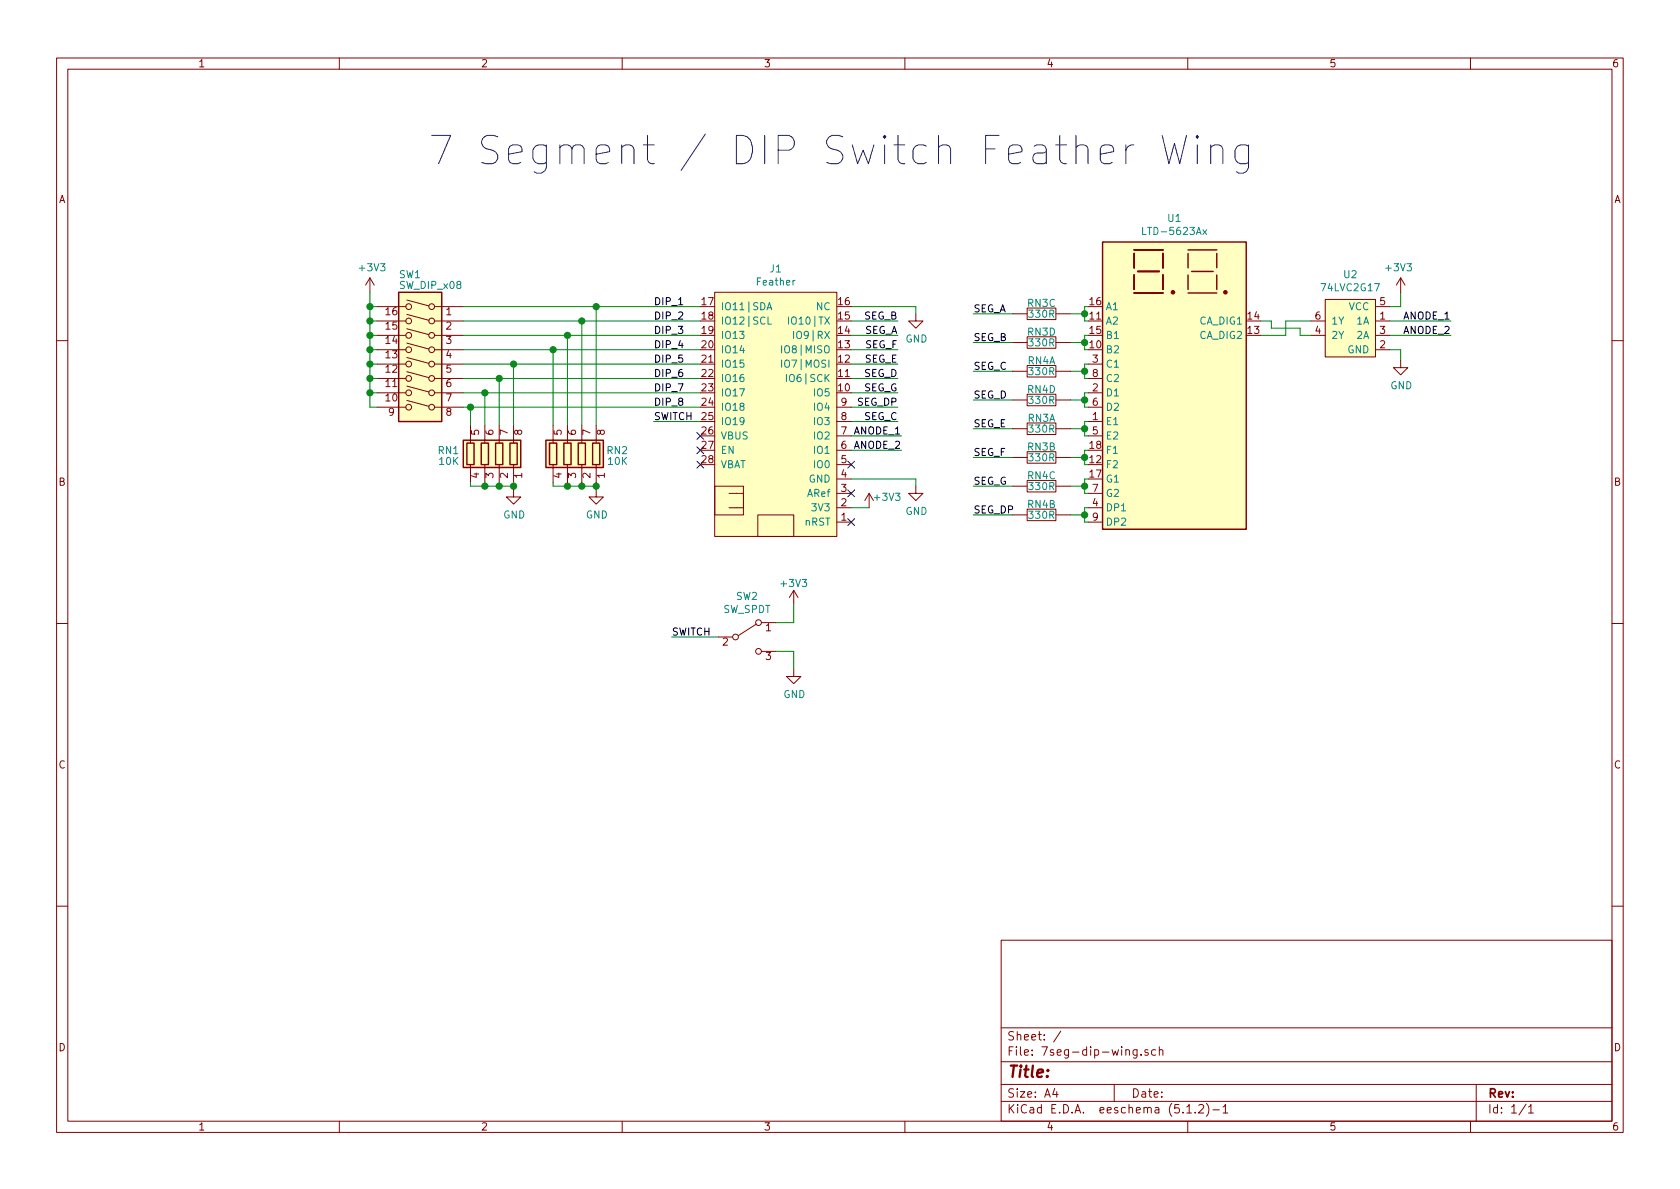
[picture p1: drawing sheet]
EESchema Schematic File Version 4
LIBS:7seg-dip-wing-cache
EELAYER 29 0
EELAYER END
$Descr A4 11693 8268
encoding utf-8
Sheet 1 1
Title ""
Date ""
Rev ""
Comp ""
Comment1 ""
Comment2 ""
Comment3 ""
Comment4 ""
$EndDescr
$Comp
L Switch:SW_DIP_x08 SW1
U 1 1
P 2925 2525
F 0 "SW1" H 3075 3150 50  0000 R CNN
F 1 "SW_DIP_x08" H 3075 3075 50  0000 R CNN
F 2 "Button_Switch_THT:SW_DIP_SPSTx08_Slide_9.78x22.5mm_W7.62mm_P2.54mm" H 2925 2525 50  0001 C CNN
F 3 "~" H 2925 2525 50  0001 C CNN
	1    2925 2525
	-1   0    0    -1  
$EndComp
Wire Wire Line
	2575 2225 2575 2325
Connection ~ 2575 2225
Wire Wire Line
	2625 2225 2575 2225
Wire Wire Line
	2575 2325 2575 2425
Connection ~ 2575 2325
Wire Wire Line
	2625 2325 2575 2325
Wire Wire Line
	2575 2425 2575 2525
Connection ~ 2575 2425
Wire Wire Line
	2625 2425 2575 2425
Wire Wire Line
	2575 2525 2575 2625
Connection ~ 2575 2525
Wire Wire Line
	2625 2525 2575 2525
Wire Wire Line
	2575 2625 2575 2725
Connection ~ 2575 2625
Wire Wire Line
	2625 2625 2575 2625
Wire Wire Line
	2575 2725 2575 2825
Connection ~ 2575 2725
Wire Wire Line
	2625 2725 2575 2725
Connection ~ 2575 2125
Wire Wire Line
	2575 2825 2625 2825
Wire Wire Line
	2575 2125 2575 2225
$Comp
L power:+3V3 #PWR01
U 1 1
P 2575 2025
F 0 "#PWR01" H 2575 1875 50  0001 C CNN
F 1 "+3V3" H 2590 2198 50  0000 C CNN
F 2 "" H 2575 2025 50  0001 C CNN
F 3 "" H 2575 2025 50  0001 C CNN
	1    2575 2025
	1    0    0    -1  
$EndComp
Wire Wire Line
	2575 2125 2575 2025
Wire Wire Line
	2625 2125 2575 2125
Text Label 4550 2125 0    50   ~ 0
DIP_1
Text Label 4550 2225 0    50   ~ 0
DIP_2
Wire Wire Line
	3225 2325 3950 2325
Text Label 4550 2325 0    50   ~ 0
DIP_3
Text Label 4550 2425 0    50   ~ 0
DIP_4
Wire Wire Line
	3225 2525 3575 2525
Text Label 4550 2525 0    50   ~ 0
DIP_5
Wire Wire Line
	3225 2625 3475 2625
Text Label 4550 2625 0    50   ~ 0
DIP_6
Wire Wire Line
	3225 2725 3375 2725
Text Label 4550 2725 0    50   ~ 0
DIP_7
Wire Wire Line
	3225 2825 3275 2825
Text Label 4550 2825 0    50   ~ 0
DIP_8
$Comp
L Device:R_Pack04 RN1
U 1 1
P 3375 3150
F 0 "RN1" H 3550 3175 50  0000 L CNN
F 1 "10K" H 3550 3100 50  0000 L CNN
F 2 "Resistor_SMD:R_Array_Convex_4x0402" V 3650 3150 50  0001 C CNN
F 3 "~" H 3375 3150 50  0001 C CNN
	1    3375 3150
	-1   0    0    -1  
$EndComp
Wire Wire Line
	3275 3350 3275 3375
Wire Wire Line
	3275 3375 3375 3375
Wire Wire Line
	3575 3375 3575 3350
Wire Wire Line
	3475 3375 3475 3350
Connection ~ 3475 3375
Wire Wire Line
	3475 3375 3575 3375
Wire Wire Line
	3375 3375 3375 3350
Connection ~ 3375 3375
Wire Wire Line
	3375 3375 3475 3375
Wire Wire Line
	3575 3375 3575 3400
Connection ~ 3575 3375
$Comp
L power:GND #PWR02
U 1 1
P 3575 3400
F 0 "#PWR02" H 3575 3150 50  0001 C CNN
F 1 "GND" H 3580 3227 50  0000 C CNN
F 2 "" H 3575 3400 50  0001 C CNN
F 3 "" H 3575 3400 50  0001 C CNN
	1    3575 3400
	1    0    0    -1  
$EndComp
Wire Wire Line
	3275 2950 3275 2825
Connection ~ 3275 2825
Wire Wire Line
	3275 2825 4875 2825
Connection ~ 3375 2725
Wire Wire Line
	3375 2725 4875 2725
Wire Wire Line
	3375 2725 3375 2950
Wire Wire Line
	3475 2950 3475 2625
Connection ~ 3475 2625
Wire Wire Line
	3475 2625 4875 2625
Wire Wire Line
	3575 2950 3575 2525
Connection ~ 3575 2525
Connection ~ 3950 2325
Wire Wire Line
	4150 2125 4875 2125
Connection ~ 4150 2125
Wire Wire Line
	4050 2225 4875 2225
Connection ~ 4050 2225
Wire Wire Line
	3225 2125 4150 2125
Wire Wire Line
	3225 2225 4050 2225
Wire Wire Line
	4150 2950 4150 2125
$Comp
L power:GND #PWR03
U 1 1
P 4150 3400
F 0 "#PWR03" H 4150 3150 50  0001 C CNN
F 1 "GND" H 4155 3227 50  0000 C CNN
F 2 "" H 4150 3400 50  0001 C CNN
F 3 "" H 4150 3400 50  0001 C CNN
	1    4150 3400
	1    0    0    -1  
$EndComp
Connection ~ 4150 3375
Wire Wire Line
	4150 3375 4150 3400
Wire Wire Line
	3950 3375 4050 3375
Connection ~ 3950 3375
Wire Wire Line
	3950 3375 3950 3350
Wire Wire Line
	4050 3375 4150 3375
Connection ~ 4050 3375
Wire Wire Line
	4050 3375 4050 3350
Wire Wire Line
	4150 3375 4150 3350
Wire Wire Line
	3850 3375 3950 3375
Wire Wire Line
	3850 3350 3850 3375
$Comp
L Device:R_Pack04 RN2
U 1 1
P 3950 3150
F 0 "RN2" H 3525 3175 50  0000 L CNN
F 1 "10K" H 3525 3100 50  0000 L CNN
F 2 "Resistor_SMD:R_Array_Convex_4x0402" V 4225 3150 50  0001 C CNN
F 3 "~" H 3950 3150 50  0001 C CNN
	1    3950 3150
	-1   0    0    -1  
$EndComp
Wire Wire Line
	7575 2125 7550 2125
Wire Wire Line
	7550 2125 7550 2175
Wire Wire Line
	7550 2225 7575 2225
Connection ~ 7550 2175
Wire Wire Line
	7550 2175 7550 2225
Wire Wire Line
	7575 2325 7550 2325
Wire Wire Line
	7550 2425 7575 2425
Wire Wire Line
	7575 2525 7550 2525
Wire Wire Line
	7550 2625 7575 2625
Text Label 6775 2575 0    50   ~ 0
SEG_C
Wire Wire Line
	7575 2725 7550 2725
Wire Wire Line
	7550 2825 7575 2825
Text Label 6775 2775 0    50   ~ 0
SEG_D
Wire Wire Line
	7575 2925 7550 2925
Wire Wire Line
	7550 3025 7575 3025
Wire Wire Line
	7575 3125 7550 3125
Wire Wire Line
	7550 3225 7575 3225
Wire Wire Line
	7575 3325 7550 3325
Wire Wire Line
	7550 3425 7575 3425
Text Label 6775 3375 0    50   ~ 0
SEG_G
Wire Wire Line
	7575 3525 7550 3525
Wire Wire Line
	7550 3625 7575 3625
Text Notes 2975 1150 0    197  ~ 0
7 Segment / DIP Switch Feather Wing
Wire Wire Line
	3950 2325 4050 2325
Wire Wire Line
	3575 2525 4875 2525
Wire Wire Line
	3225 2425 3850 2425
Wire Wire Line
	3850 2425 3850 2950
Connection ~ 3850 2425
Wire Wire Line
	3850 2425 3950 2425
NoConn ~ 5925 3625
NoConn ~ 5925 3425
$Comp
L power:GND #PWR06
U 1 1
P 6375 3375
F 0 "#PWR06" H 6375 3125 50  0001 C CNN
F 1 "GND" H 6380 3202 50  0000 C CNN
F 2 "" H 6375 3375 50  0001 C CNN
F 3 "" H 6375 3375 50  0001 C CNN
	1    6375 3375
	1    0    0    -1  
$EndComp
Wire Wire Line
	5925 3325 6375 3325
Wire Wire Line
	6375 3325 6375 3375
$Comp
L power:+3V3 #PWR04
U 1 1
P 6050 3525
F 0 "#PWR04" H 6050 3375 50  0001 C CNN
F 1 "+3V3" H 6175 3600 50  0000 C CNN
F 2 "" H 6050 3525 50  0001 C CNN
F 3 "" H 6050 3525 50  0001 C CNN
	1    6050 3525
	1    0    0    -1  
$EndComp
Wire Wire Line
	5925 3525 6050 3525
$Comp
L power:GND #PWR05
U 1 1
P 6375 2175
F 0 "#PWR05" H 6375 1925 50  0001 C CNN
F 1 "GND" H 6380 2002 50  0000 C CNN
F 2 "" H 6375 2175 50  0001 C CNN
F 3 "" H 6375 2175 50  0001 C CNN
	1    6375 2175
	1    0    0    -1  
$EndComp
Wire Wire Line
	5925 2125 6375 2125
Wire Wire Line
	6375 2125 6375 2175
NoConn ~ 4875 3225
NoConn ~ 4875 3125
NoConn ~ 4875 3025
Wire Wire Line
	7050 3575 6775 3575
Wire Wire Line
	7050 2575 6775 2575
Wire Wire Line
	7050 3175 6775 3175
Wire Wire Line
	9675 2125 9750 2125
Wire Wire Line
	9750 2125 9750 2025
$Comp
L power:+3V3 #PWR0101
U 1 1
P 9750 2025
F 0 "#PWR0101" H 9750 1875 50  0001 C CNN
F 1 "+3V3" H 9765 2198 50  0000 C CNN
F 2 "" H 9750 2025 50  0001 C CNN
F 3 "" H 9750 2025 50  0001 C CNN
	1    9750 2025
	-1   0    0    -1  
$EndComp
Wire Wire Line
	9675 2425 9750 2425
Wire Wire Line
	9750 2425 9750 2500
$Comp
L power:GND #PWR0102
U 1 1
P 9750 2500
F 0 "#PWR0102" H 9750 2250 50  0001 C CNN
F 1 "GND" H 9755 2327 50  0000 C CNN
F 2 "" H 9750 2500 50  0001 C CNN
F 3 "" H 9750 2500 50  0001 C CNN
	1    9750 2500
	1    0    0    -1  
$EndComp
Wire Wire Line
	9675 2225 10100 2225
Wire Wire Line
	9675 2325 10100 2325
Text Label 10100 2225 2    50   ~ 0
ANODE_1
Text Label 10100 2325 2    50   ~ 0
ANODE_2
Text Label 6250 2325 2    50   ~ 0
SEG_A
Text Label 6250 2225 2    50   ~ 0
SEG_B
Text Label 6250 2925 2    50   ~ 0
SEG_C
Text Label 6250 2625 2    50   ~ 0
SEG_D
Text Label 6250 2525 2    50   ~ 0
SEG_E
Text Label 6250 2425 2    50   ~ 0
SEG_F
Text Label 6250 2725 2    50   ~ 0
SEG_G
Text Label 6250 2825 2    50   ~ 0
SEG_DP
Wire Wire Line
	6250 2625 5925 2625
Wire Wire Line
	5925 2725 6250 2725
Wire Wire Line
	5925 2825 6250 2825
Wire Wire Line
	5925 2925 6250 2925
Wire Wire Line
	6250 2225 5925 2225
Wire Wire Line
	5925 2325 6250 2325
Wire Wire Line
	5925 2425 6250 2425
Wire Wire Line
	5925 2525 6250 2525
Wire Wire Line
	5925 3025 6275 3025
Wire Wire Line
	5925 3125 6275 3125
Text Label 6275 3025 2    50   ~ 0
ANODE_1
Text Label 6275 3125 2    50   ~ 0
ANODE_2
Wire Wire Line
	9125 2225 8950 2225
Wire Wire Line
	8950 2225 8950 2325
Wire Wire Line
	8950 2325 8775 2325
Wire Wire Line
	9050 2325 9050 2275
Wire Wire Line
	9050 2275 8850 2275
Wire Wire Line
	8850 2275 8850 2225
Wire Wire Line
	8850 2225 8775 2225
Wire Wire Line
	9050 2325 9125 2325
Wire Wire Line
	7450 2175 7550 2175
Wire Wire Line
	7450 3575 7550 3575
Wire Wire Line
	7450 2575 7550 2575
Wire Wire Line
	7550 2925 7550 2975
Wire Wire Line
	7550 3125 7550 3175
Wire Wire Line
	7550 3325 7550 3375
Wire Wire Line
	7450 3175 7550 3175
Wire Wire Line
	7450 3375 7550 3375
Connection ~ 7550 2975
Wire Wire Line
	7550 2975 7550 3025
Connection ~ 7550 3175
Wire Wire Line
	7550 3175 7550 3225
Connection ~ 7550 3375
Wire Wire Line
	7550 3375 7550 3425
Text Label 6775 2375 0    50   ~ 0
SEG_B
Wire Wire Line
	7050 3375 6775 3375
Text Label 6775 2175 0    50   ~ 0
SEG_A
Wire Wire Line
	6775 2775 7050 2775
Text Label 6775 3175 0    50   ~ 0
SEG_F
Wire Wire Line
	7050 2975 6775 2975
Text Label 6775 3575 0    50   ~ 0
SEG_DP
Connection ~ 7550 2375
Wire Wire Line
	7550 2375 7550 2425
Wire Wire Line
	7550 2325 7550 2375
Wire Wire Line
	6775 2375 7050 2375
Text Label 6775 2975 0    50   ~ 0
SEG_E
Wire Wire Line
	7450 2375 7550 2375
Wire Wire Line
	7550 2725 7550 2775
Wire Wire Line
	7550 3525 7550 3575
Wire Wire Line
	7550 2525 7550 2575
Connection ~ 7550 2575
Wire Wire Line
	7550 2575 7550 2625
Connection ~ 7550 3575
Wire Wire Line
	7550 3575 7550 3625
Wire Wire Line
	7450 2775 7550 2775
Connection ~ 7550 2775
Wire Wire Line
	7550 2775 7550 2825
Wire Wire Line
	7450 2975 7550 2975
NoConn ~ 5925 3225
Wire Wire Line
	4050 2325 4875 2325
$Comp
L power:+3V3 #PWR0104
U 1 1
P 5525 4200
F 0 "#PWR0104" H 5525 4050 50  0001 C CNN
F 1 "+3V3" H 5525 4350 50  0000 C CNN
F 2 "" H 5525 4200 50  0001 C CNN
F 3 "" H 5525 4200 50  0001 C CNN
	1    5525 4200
	1    0    0    -1  
$EndComp
Wire Wire Line
	5525 4325 5525 4200
Wire Wire Line
	5400 4325 5525 4325
Text Label 4550 2925 0    50   ~ 0
SWITCH
Wire Wire Line
	4875 2925 4550 2925
$Comp
L power:GND #PWR0103
U 1 1
P 5525 4650
F 0 "#PWR0103" H 5525 4400 50  0001 C CNN
F 1 "GND" H 5530 4477 50  0000 C CNN
F 2 "" H 5525 4650 50  0001 C CNN
F 3 "" H 5525 4650 50  0001 C CNN
	1    5525 4650
	1    0    0    -1  
$EndComp
Wire Wire Line
	5525 4525 5525 4650
Wire Wire Line
	5400 4525 5525 4525
Text Label 4675 4425 0    50   ~ 0
SWITCH
Wire Wire Line
	5000 4425 4675 4425
$Comp
L Switch:SW_SPDT SW2
U 1 1
P 5200 4425
F 0 "SW2" H 5200 4710 50  0000 C CNN
F 1 "SW_SPDT" H 5200 4619 50  0000 C CNN
F 2 "josh-buttons-switches:SW_SPDT_PCM12" H 5200 4425 50  0001 C CNN
F 3 "~" H 5200 4425 50  0001 C CNN
	1    5200 4425
	1    0    0    -1  
$EndComp
Wire Wire Line
	3950 2425 4875 2425
Wire Wire Line
	3950 2325 3950 2950
Wire Wire Line
	4050 2225 4050 2950
$Comp
L josh-connector:Feather J1
U 1 1
P 5375 2825
F 0 "J1" H 5400 3790 50  0000 C CNN
F 1 "Feather" H 5400 3699 50  0000 C CNN
F 2 "josh-connectors:featherwing" H 5575 1875 50  0001 C CNN
F 3 "" H 5575 1875 50  0001 C CNN
	1    5375 2825
	1    0    0    -1  
$EndComp
$Comp
L josh-led:LTD-5623Ax U1
U 1 1
P 8175 2175
F 0 "U1" H 8175 2842 50  0000 C CNN
F 1 "LTD-5623Ax" H 8175 2751 50  0000 C CNN
F 2 "Display_7Segment:DA56-11SEKWA" H 8175 1575 50  0001 C CNN
F 3 "https://docs.broadcom.com/docs/AV02-1589EN" H 7955 2275 50  0001 C CNN
	1    8175 2175
	1    0    0    -1  
$EndComp
$Comp
L josh-logic:74LVC2G17 U2
U 1 1
P 9425 2275
F 0 "U2" H 9450 2650 50  0000 C CNN
F 1 "74LVC2G17" H 9450 2559 50  0000 C CNN
F 2 "Package_TO_SOT_SMD:SOT-363_SC-70-6" H 9375 2525 197 0001 C CNN
F 3 "" H 9375 2525 197 0001 C CNN
	1    9425 2275
	-1   0    0    -1  
$EndComp
Wire Wire Line
	6775 2175 7050 2175
$Comp
L josh-passive:RN RN3
U 1 1
P 7250 2975
F 0 "RN3" H 7250 3050 50  0000 C CNN
F 1 "330R" H 7250 2975 50  0000 C CNN
F 2 "Resistor_SMD:R_Array_Convex_4x0402" V 7250 2975 50  0001 C CNN
F 3 "~" V 7250 2975 50  0001 C CNN
	1    7250 2975
	1    0    0    -1  
$EndComp
$Comp
L josh-passive:RN RN3
U 2 1
P 7250 3175
F 0 "RN3" H 7250 3250 50  0000 C CNN
F 1 "330R" H 7250 3175 50  0000 C CNN
F 2 "Resistor_SMD:R_Array_Convex_4x0402" V 7250 3175 50  0001 C CNN
F 3 "~" V 7250 3175 50  0001 C CNN
	2    7250 3175
	1    0    0    -1  
$EndComp
$Comp
L josh-passive:RN RN3
U 3 1
P 7250 2175
F 0 "RN3" H 7250 2250 50  0000 C CNN
F 1 "330R" H 7250 2175 50  0000 C CNN
F 2 "Resistor_SMD:R_Array_Convex_4x0402" V 7250 2175 50  0001 C CNN
F 3 "~" V 7250 2175 50  0001 C CNN
	3    7250 2175
	1    0    0    -1  
$EndComp
$Comp
L josh-passive:RN RN3
U 4 1
P 7250 2375
F 0 "RN3" H 7250 2450 50  0000 C CNN
F 1 "330R" H 7250 2375 50  0000 C CNN
F 2 "Resistor_SMD:R_Array_Convex_4x0402" V 7250 2375 50  0001 C CNN
F 3 "~" V 7250 2375 50  0001 C CNN
	4    7250 2375
	1    0    0    -1  
$EndComp
$Comp
L josh-passive:RN RN4
U 1 1
P 7250 2575
F 0 "RN4" H 7250 2650 50  0000 C CNN
F 1 "330R" H 7250 2575 50  0000 C CNN
F 2 "Resistor_SMD:R_Array_Convex_4x0402" V 7250 2575 50  0001 C CNN
F 3 "~" V 7250 2575 50  0001 C CNN
	1    7250 2575
	1    0    0    -1  
$EndComp
$Comp
L josh-passive:RN RN4
U 2 1
P 7250 3575
F 0 "RN4" H 7250 3650 50  0000 C CNN
F 1 "330R" H 7250 3575 50  0000 C CNN
F 2 "Resistor_SMD:R_Array_Convex_4x0402" V 7250 3575 50  0001 C CNN
F 3 "~" V 7250 3575 50  0001 C CNN
	2    7250 3575
	1    0    0    -1  
$EndComp
$Comp
L josh-passive:RN RN4
U 3 1
P 7250 3375
F 0 "RN4" H 7250 3450 50  0000 C CNN
F 1 "330R" H 7250 3375 50  0000 C CNN
F 2 "Resistor_SMD:R_Array_Convex_4x0402" V 7250 3375 50  0001 C CNN
F 3 "~" V 7250 3375 50  0001 C CNN
	3    7250 3375
	1    0    0    -1  
$EndComp
$Comp
L josh-passive:RN RN4
U 4 1
P 7250 2775
F 0 "RN4" H 7250 2850 50  0000 C CNN
F 1 "330R" H 7250 2775 50  0000 C CNN
F 2 "Resistor_SMD:R_Array_Convex_4x0402" V 7250 2775 50  0001 C CNN
F 3 "~" V 7250 2775 50  0001 C CNN
	4    7250 2775
	1    0    0    -1  
$EndComp
$EndSCHEMATC
